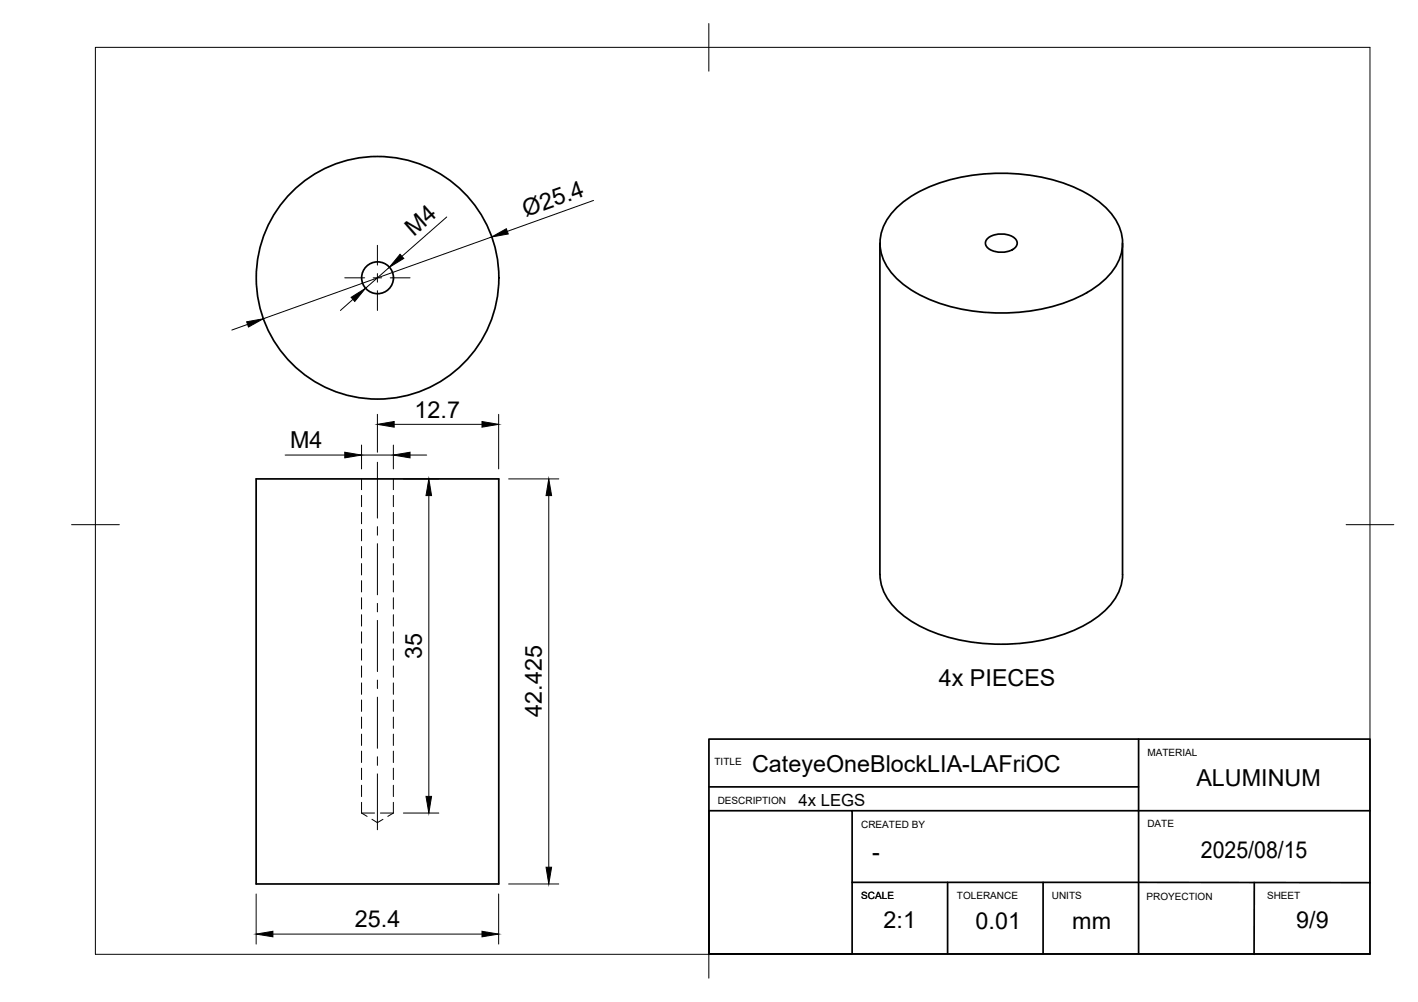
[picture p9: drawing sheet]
<svg xmlns="http://www.w3.org/2000/svg" width="297mm" height="210mm" viewBox="0 0 297 210" stroke-linecap="round" stroke-linejoin="round" font-family="sans-serif">
<!-- layer: Hidden -->
<g fill="none" stroke="#000" stroke-width=".21">
<path d="M75.7 100.3v2.3M75.7 103.8v2.3M75.7 107.4v2.3M75.7 110.9v2.4M75.7 114.5v2.4M75.7 118.1v2.4M82.4 100.3v2.3M82.4 103.8v2.3M82.4 107.4v2.3M82.4 110.9v2.4M82.4 114.5v2.4M82.4 118.1v2.4"/>
<path d="M75.7 121.6v2.4M75.7 125.2v2.4M75.7 128.8v2.4M75.7 132.3v2.4M75.7 135.9v2.4M75.7 139.5v2.4M82.4 121.6v2.4M82.4 125.2v2.4M82.4 128.8v2.4M82.4 132.3v2.4M82.4 135.9v2.4M82.4 139.5v2.4"/>
<path d="M75.7 143.1v2.4M75.7 146.6v2.4M75.7 150.2v2.4M75.7 153.8v2.4M75.7 157.3v2.4M82.4 143.1v2.4M82.4 146.6v2.4M82.4 150.2v2.4M82.4 153.8v2.4M82.4 157.3v2.4M75.7 170.3h2.8M75.7 170.3l1.2 .7"/>
<path d="M75.7 160.9v2.4M75.7 164.5v2.4M75.7 168.1v2.2M77.9 171.6l1.2 .7 1.1-.7M79.7 170.3h2.7M82.4 170.3l-1.2 .7M82.4 160.9v2.4M82.4 164.5v2.4M82.4 168.1v2.2"/>
</g>
<!-- layer: Visible -->
<g fill="none" stroke="#000" stroke-width=".36">
<path d="M184.3 50.9v69.4M187.6 43.7a27.4 27.4 0 0 1 15-6.8 40.6 40.6 0 0 1 23.5 2.8 17 17 0 0 1 8.2 7.5 9.4 9.4 0 0 1-2.4 11 27.4 27.4 0 0 1-15 6.8 40.6 40.6 0 0 1-23.5-2.9 17 17 0 0 1-8.2-7.5 9.4 9.4 0 0 1 2.4-10.9zM206.9 49.9a4.6 4.6 0 0 1 6 .4 1.63 1.63 0 0 1-1.4 2.3 4.5 4.5 0 0 1-4.9-1 1.25 1.25 0 0 1 .3-1.7zM235.1 50.9v69.4M53.7 100.3h50.8v84.9h-50.8zM184.3 120.3a11.8 11.8 0 0 0 6 9.4 35.9 35.9 0 0 0 21.8 5.2 32.5 32.5 0 0 0 18.4-6.1 11.3 11.3 0 0 0 4.7-8.5"/>
<circle cx="79.1" cy="58.2" r="25.4"/>
<circle cx="79.1" cy="58.2" r="3.3"/>
</g>
<!-- layer: BORDER -->
<path d="M20 9.9h267v190h-267zM148.5 4.9v10M15 109.9h10M282 109.9h10M148.5 194.9v10" fill="none" stroke="#000" stroke-width=".21"/>
<!-- layer: TITLEBLOCK -->
<path d="M148.5 154.8h138.5v45h-138.5zM238.5 154.8v45M148.5 169.8h30v30h-30zM148.5 164.8h90M178.5 169.8h108.5M178.5 184.8l108.5 .1M198.5 184.8v15M218.5 184.8v15M262.7 184.9v15" fill="none" stroke="#000" stroke-width=".36"/>
<!-- layer: FD_Dimensions -->
<g fill="none" stroke="#000" stroke-width=".21">
<path d="M81.6 56l-5 4.4M93.6 45.5l-9.4 8.2M103 49.6l-47.8 17.2M124.3 42l-18 6.5M51.9 68l-3.3 1.1M73.9 62.7l-2.6 2.3M59.7 95.3h12.5M75.7 93.2v5M75.7 95.3h6.7M79.1 86.8v7.9M82.4 93.2v5M82.6 88.9h18.4"/>
<path d="M85.9 95.3h3.5M104.5 86.8v11.4M84.5 100.3h7.4M89.8 103.8v63M106.6 100.3h10.5M115 103.8v77.9M84.5 170.3h7.4M53.7 187.3v10.5M57.2 195.7h43.8M104.5 187.3v10.5M106.6 185.2h10.5"/>
</g>
<g fill="#000" stroke="#000" stroke-width=".21">
<path d="M83.8 53.3l.8 .8-3 1.9zM103 49.6l3.1-1.7 .4 1.1zM51.7 67.4l3.5-.6-3.2 1.7zM73.6 62.3l3-1.9-2.3 2.8zM72.2 94.7l3.5 .6-3.5 .6zM79.1 88.9l3.5-.6v1.2zM82.4 95.3l3.5-.6v1.2zM101 88.3l3.5 .6-3.5 .6zM89.8 100.3l.6 3.5h-1.2zM115 100.3l.5 3.5h-1.1zM89.2 166.8h1.2l-.6 3.5zM53.7 195.7l3.5-.6v1.2z"/>
<path d="M101 195.1l3.5 .6-3.5 .6zM114.4 181.7h1.1l-.5 3.5z"/>
</g>
<!-- layer: Smart Centers -->
<g fill="none" stroke="#000" stroke-width=".21">
<path d="M72.2 58.2h4.2M78.2 58.2h1.7M79.1 51.4v4.1M79.1 57.3v1.8M81.7 58.2h4.2M79.1 60.9v4.1M79.1 96.8v11.7M79.1 110.3v1.8M79.1 113.9v10.7M79.1 126.4v1.8M79.1 130v10.7M79.1 142.5v1.7"/>
<path d="M79.1 146v10.8M79.1 158.5v1.8M79.1 162.1v11.7"/>
</g>
<g font-size="4.9">
<text x="110.2" y="45.4" transform="rotate(-20 110.2 45.4)">Ø25.4</text>
<text x="86.7" y="49.6" transform="rotate(-41 86.7 49.6)">M4</text>
<text x="86.8" y="87.5">12.7</text>
<text x="60.8" y="93.9">M4</text>
<text x="88.4" y="138" transform="rotate(-90 88.4 138)">35</text>
<text x="196.7" y="143.8">4x PIECES</text>
<text x="113.5" y="150.1" transform="rotate(-90 113.5 150.1)">42.425</text>
<text x="157.5" y="161.7">CateyeOneBlockLIA-LAFriOC</text>
<text x="250.6" y="164.8">ALUMINUM</text>
<text x="251.6" y="179.7">2025/08/15</text>
<text x="182.7" y="180.1">-</text>
<text x="74.4" y="194.2">25.4</text>
<text x="185.1" y="194.4">2:1</text>
<text x="204.4" y="194.5">0.01</text>
<text x="224.6" y="194.6">mm</text>
<text x="271.5" y="194.5">9/9</text>
</g>
<text font-size="3.5" x="167.3" y="168.8">4x LEGS</text>
<g font-size="2.1">
<text x="149.7" y="160.2">TITLE</text>
<text x="240.3" y="158.3">MATERIAL</text>
<text x="150.3" y="168.4">DESCRIPTION</text>
<text x="180.4" y="173.4">CREATED BY</text>
<text x="240.3" y="173.3">DATE</text>
<text x="180.4" y="188.4">SCALE</text>
<text x="200.4" y="188.4">TOLERANCE</text>
<text x="220.3" y="188.4">UNITS</text>
<text x="240.2" y="188.5">PROYECTION</text>
<text x="265.4" y="188.4">SHEET</text>
</g>
</svg>
